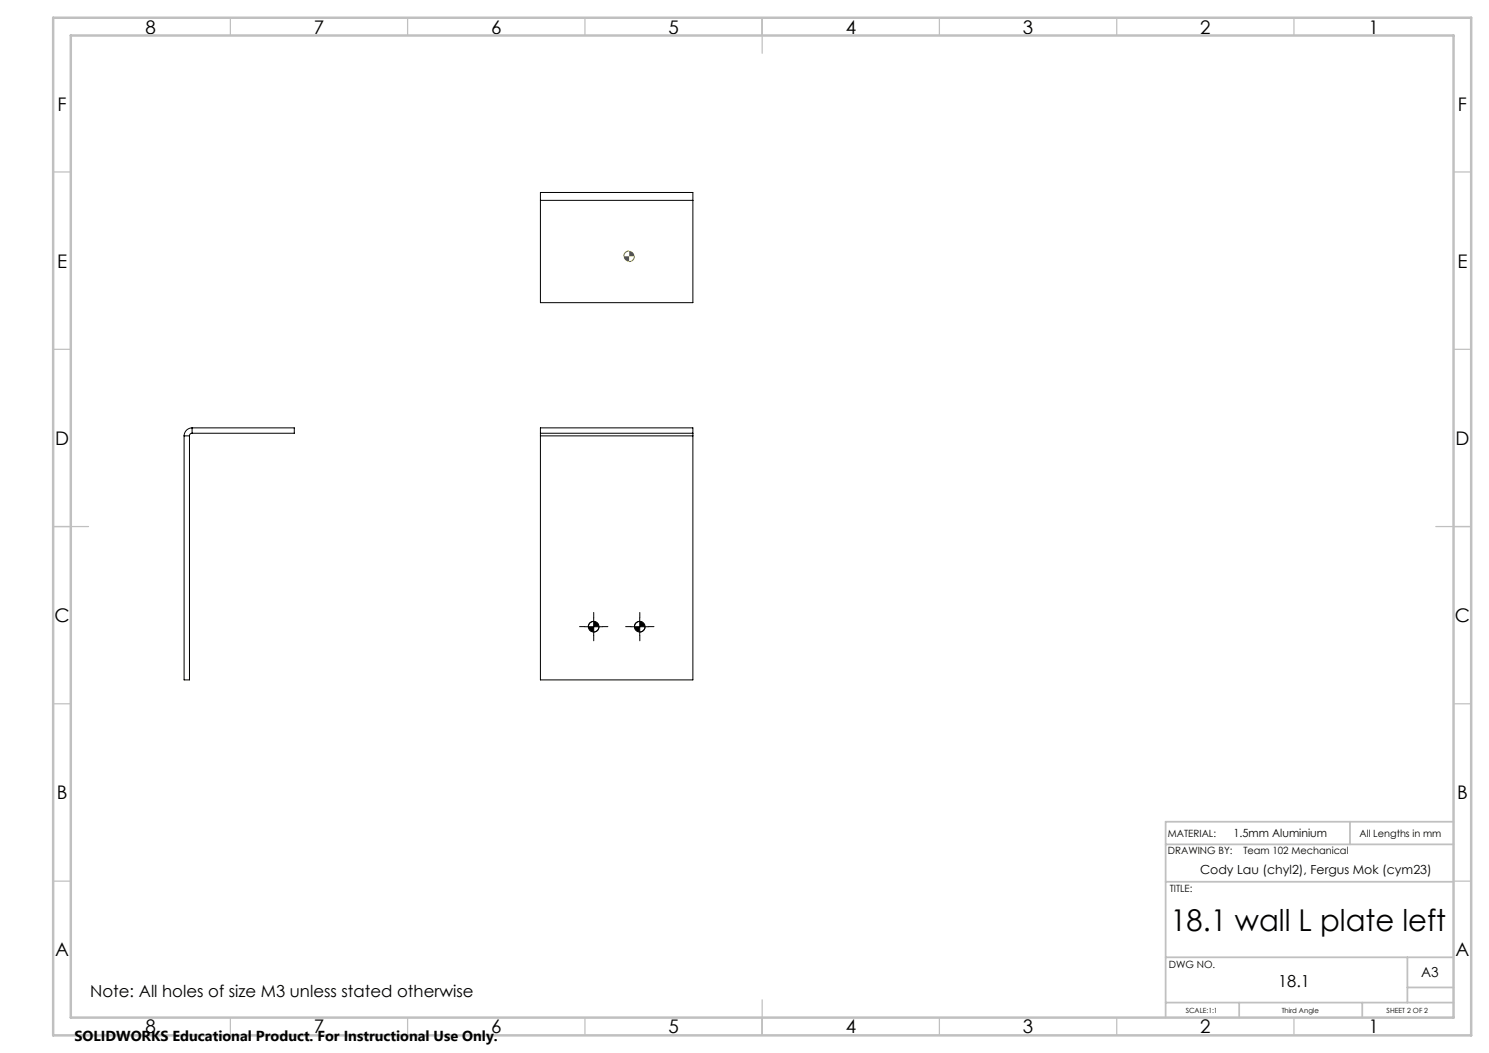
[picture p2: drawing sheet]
<svg xmlns="http://www.w3.org/2000/svg" width="420mm" height="297mm" viewBox="0 0 420 297" stroke-linecap="round" stroke-linejoin="round" font-family="sans-serif">
<path d="M165 176.8h5M167.5 175.3l-1.2 .5-.4 1M167.5 174.3v4.9M168.9 176.8l-.3 1-1.1 .5M177.9 176.8h5.1M180.4 175.3l-1.1 .5-.3 1M180.4 174.3v4.9M182 176.8l-.4 1-1.2 .5" fill="none" stroke="#000" stroke-width=".28"/>
<path d="M177.4 70.8l-.5 .1-.6 .4-.3 1M179 72.3l-.4 1-1.2 .5" fill="none" stroke="#808000" stroke-width=".28"/>
<path d="M165 176.7h-1.5M167.5 174.2v-1.5M167.5 179.2v1.5M170 176.7h1.5M178 176.7h-1.5M180.5 174.2v-1.5M180.5 179.2v1.5M183 176.7h1.5" fill="none" stroke="#000" stroke-width=".28" stroke-dasharray="15.2 1.3 1.3 1.3"/>
<g fill="none" stroke="#c0c0c0" stroke-width=".35">
<path d="M65 5v5M115 5v5M165 5v5M215 5v10M265 5v5M315 5v5M365 5v5M15 48.5h5M410 48.5h5M15 98.5h5M410 98.5h5M15 148.5h10"/>
<path d="M405 148.5h10M15 198.5h5M410 198.5h5M15 248.5h5M410 248.5h5M65 287v5M115 287v5M165 287v5M215 282v10M265 287v5M315 287v5M365 287v5"/>
</g>
<path d="M328.8 238.2h81.2M380.8 231.8v6.4M410 231.8h-81.2v55.2M328.8 248.7h81.2M328.8 270h81.2M397 270v12.8M397 278.5h13M328.8 282.8h81.2M349.5 282.8v4.2M384.2 282.8v4.2" fill="none" stroke="#c0c0c0" stroke-width=".5"/>
<path d="M15 5h400v287h-400zM20 10h390v277h-390z" fill="none" stroke="#c0c0c0" stroke-width=".7"/>
<path d="M165.9 176.8l.5 1.1 1.1 .4v-1.5zM167.5 175.3v1.5h1.4l-.3-1zM179 176.8l.3 1 1.1 .5v-1.5zM180.4 175.3v1.5h1.6l-.4-1z" fill="#000"/>
<path d="M176 72.3l.3 1 1.1 .5v-1.5zM177.4 70.8v1.5h1.6l-.6-1.1z" fill="#808000"/>
<g fill="none" stroke="#000" stroke-width=".28">
<path d="M152.4 56.5v-2.2h43v2.2M152.4 56.5v28.9h43v-28.9M152.4 56.5h43M51.9 122.9h1.5M51.9 122.9v68.9h1.5v-68.9M54.2 122.2a.72 .72 0 0 0-.8 .7M54.2 120.7a2.27 2.27 0 0 0-2.3 2.2M54.2 120.7h28.8v1.5h-28.8M54.2 120.7v1.5M152.4 122.2v.7M152.4 122.2v-1.5h43v1.5M152.4 122.9v68.9h43v-68.9"/>
<path d="M152.4 122.2h43M152.4 122.9h43M195.4 122.2v.7"/>
<circle cx="167.5" cy="176.8" r="1.5"/>
<circle cx="180.5" cy="176.7" r="1.5"/>
</g>
<text font-size="8.5" x="330.2" y="262.5">18.1 wall L plate left</text>
<g font-size="5.3">
<text x="41" y="9.5">8</text>
<text x="88.5" y="9.5">7</text>
<text x="138.5" y="9.5">6</text>
<text x="188.5" y="9.5">5</text>
<text x="238.5" y="9.5">4</text>
<text x="288.5" y="9.5">3</text>
<text x="338.5" y="9.5">2</text>
<text x="386" y="9.5">1</text>
<text x="16.2" y="31.3">F</text>
<text x="411.2" y="31.3">F</text>
<text x="16.1" y="75.5">E</text>
<text x="411.1" y="75.5">E</text>
<text x="15.5" y="125.5">D</text>
<text x="410.5" y="125.5">D</text>
<text x="15.4" y="175.5">C</text>
<text x="410.4" y="175.5">C</text>
<text x="16" y="225.5">B</text>
<text x="411" y="225.5">B</text>
<text x="15.5" y="269.8">A</text>
<text x="410.5" y="269.8">A</text>
<text x="41" y="291.5">8</text>
<text x="88.5" y="291.5">7</text>
<text x="138.5" y="291.5">6</text>
<text x="188.5" y="291.5">5</text>
<text x="238.5" y="291.5">4</text>
<text x="288.5" y="291.5">3</text>
<text x="338.5" y="291.5">2</text>
<text x="386" y="291.5">1</text>
</g>
<g font-size="4.7">
<text x="25.4" y="281.2">Note: All holes of size M3 unless stated otherwise</text>
<text x="360.5" y="278.4">18.1</text>
</g>
<text font-size="4.1" x="21" y="293.7">SOLIDWORKS Educational Product. For Instructional Use Only.</text>
<text font-size="3.9" x="400.9" y="275.5">A3</text>
<text font-size="3.5" x="338.5" y="246.5">Cody Lau (chyl2), Fergus Mok (cym23)</text>
<text font-size="3.2" x="347.9" y="236.2">1.5mm Aluminium</text>
<g font-size="2.8">
<text x="329.4" y="236.2">MATERIAL:</text>
<text x="383.5" y="236.2">All Lengths in mm</text>
<text x="329.4" y="241">DRAWING BY:</text>
<text x="350.7" y="241">Team 102 Mechanical</text>
<text x="329.9" y="251.7">TITLE:</text>
<text x="329.7" y="272.9">DWG NO.</text>
</g>
<g font-size="2">
<text x="334.5" y="285.6">SCALE:1:1</text>
<text x="361.5" y="285.6">Third Angle</text>
<text x="391.1" y="285.6">SHEET 2 OF 2</text>
</g>
</svg>
